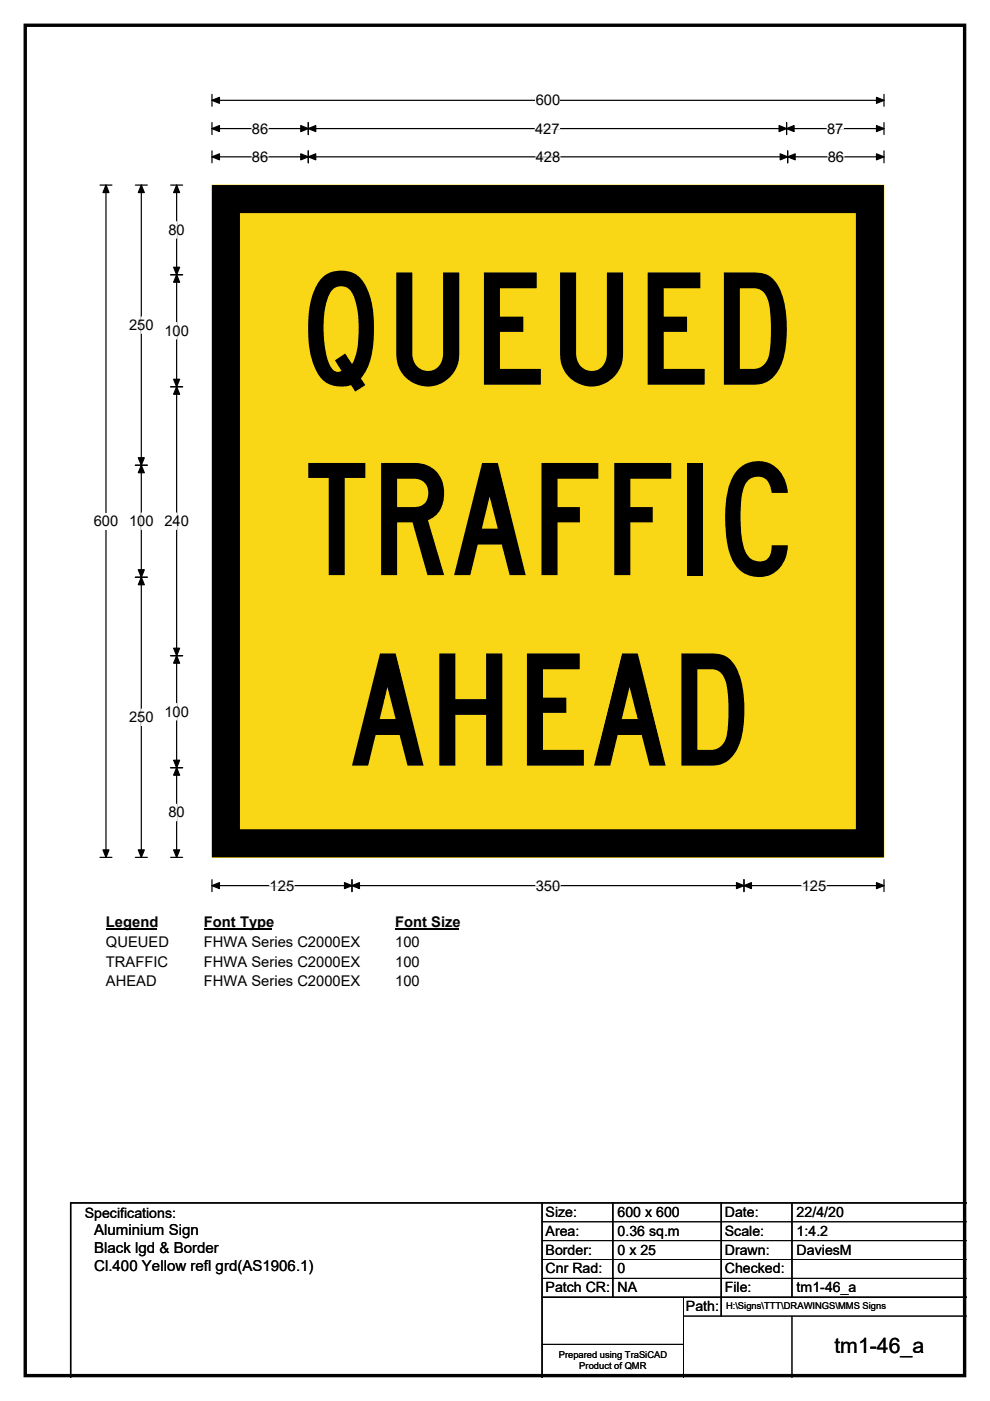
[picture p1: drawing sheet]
<svg xmlns="http://www.w3.org/2000/svg" width="210mm" height="297mm" viewBox="0 0 210 297" stroke-linecap="round" stroke-linejoin="round" font-family="sans-serif">
<path d="M5.4 5.4h199.2v286.3h-199.2z" fill="none" stroke="#000" stroke-width=".72"/>
<path d="M45 21.3h142.5M45 20v2.5M187.5 20v2.5" fill="none" stroke="#000" stroke-width=".25"/>
<path d="M45 21.3l1.5-.7v1.3zM185.9 20.6l1.6 .7-1.6 .6z" fill="#000" stroke="#000" stroke-width=".25"/>
<path d="M113.6 19.5h5.2v3.5h-5.2z" fill="#fff"/>
<g fill="none" stroke="#000" stroke-width=".25">
<path d="M21.2 39.2h2.5M22.5 39.2v142.6M45 27.3h142.5M45 26v2.5M45 32v2.5M45 33.3h142.5M65.4 26v2.5M65.4 32v2.5M166.8 26v2.5M167.1 32v2.5M187.5 32v2.5M187.5 26v2.5"/>
<path d="M21.2 181.8h2.5M45 186.5v2.5M45 187.8h142.5M74.7 186.5v2.5M157.8 186.5v2.5M187.5 186.5v2.5"/>
</g>
<g fill="#000" stroke="#000" stroke-width=".25">
<path d="M22.5 39.2l.6 1.6h-1.3zM45 27.3l1.5-.7v1.3zM45 33.3l1.5-.7v1.3zM65.4 27.3l1.6-.7v1.3zM63.8 26.6l1.6 .7-1.6 .6zM65.4 33.3l1.6-.7v1.3zM63.8 32.6l1.6 .7-1.6 .6zM165.2 26.6l1.6 .7-1.6 .6zM166.8 27.3l1.6-.7v1.3zM165.5 32.6l1.6 .7-1.6 .6zM167.1 33.3l1.6-.7v1.3zM185.9 26.6l1.6 .7-1.6 .6z"/>
<path d="M185.9 32.6l1.6 .7-1.6 .6zM21.8 180.2h1.3l-.6 1.6zM45 187.8l1.5-.7v1.3zM74.7 187.8l1.5-.7v1.3zM73.1 187.1l1.6 .7-1.6 .6zM156.2 187.1l1.6 .7-1.6 .6zM157.8 187.8l1.6-.7v1.3zM185.9 187.1l1.6 .7-1.6 .6z"/>
</g>
<path d="M53.4 27.3h3.5M53.4 33.3h3.5M113.5 27.3h5.2M113.6 33.3h5.2M175.4 27.3h3.5M175.6 33.3h3.4M57.2 187.8h5.2M113.6 187.8h5.2M170.1 187.8h5.2" fill="none" stroke="#fff" stroke-width=".25"/>
<path d="M19.9 108.8h5.2v3.5h-5.2z" fill="#fff"/>
<path d="M28.7 39.2h2.5M30 39.2v142.6M36.2 39.2h2.5M37.5 39.2v142.6M36.2 58.3h2.5M28.7 98.6h2.5M36.2 82h2.5M28.7 122.4h2.5M36.2 139h2.5M36.2 162.8h2.5M28.7 181.8h2.5M36.2 181.8h2.5" fill="none" stroke="#000" stroke-width=".25"/>
<g fill="#000" stroke="#000" stroke-width=".25">
<path d="M30 39.2l.6 1.6h-1.3zM37.5 39.2l.6 1.6h-1.3zM37.5 58.3l.6 1.5h-1.3zM36.8 56.7h1.3l-.6 1.6zM30 98.6l.6 1.6h-1.3zM29.3 97h1.3l-.6 1.6zM36.8 80.4h1.3l-.6 1.6zM37.5 82l.6 1.6h-1.3zM29.3 120.8h1.3l-.6 1.6zM30 122.4l.6 1.6h-1.3zM36.8 137.4h1.3l-.6 1.6zM37.5 139l.6 1.6h-1.3z"/>
<path d="M36.8 161.2h1.3l-.6 1.6zM37.5 162.8l.6 1.6h-1.3zM29.3 180.2h1.3l-.6 1.6zM36.8 180.2h1.3l-.6 1.6z"/>
</g>
<path d="M37.5 47v3.5M30 67.2v3.5M37.5 68.4v3.5M30 108.8v3.5M37.5 108.8v3.5M30 150.3v3.5M37.5 149.1v3.6M37.5 170.5v3.5" fill="none" stroke="#fff" stroke-width=".25"/>
<path d="M22.5 193.8h10.7v3.5h-10.7z" fill="#fff"/>
<path d="M22.5 197.1h10.7" fill="none" stroke="#000" stroke-width=".32"/>
<path d="M43.3 193.8h14.4v3.5h-14.4z" fill="#fff"/>
<path d="M43.3 197.1h14.4" fill="none" stroke="#000" stroke-width=".32"/>
<path d="M83.8 193.8h13.5v3.5h-13.5z" fill="#fff"/>
<path d="M83.8 197.1h13.5" fill="none" stroke="#000" stroke-width=".32"/>
<g fill="#fff">
<path d="M22.5 198h13.3v3.4h-13.3z"/>
<path d="M43.3 198h33v3.4h-33z"/>
<path d="M83.8 198h5.2v3.4h-5.2z"/>
<path d="M22.5 202.1h13.1v3.5h-13.1z"/>
<path d="M43.3 202.1h33v3.5h-33z"/>
<path d="M83.8 202.1h5.2v3.5h-5.2z"/>
<path d="M22.4 206.3h10.8v3.5h-10.8z"/>
<path d="M43.3 206.3h33v3.5h-33z"/>
<path d="M83.8 206.3h5.2v3.5h-5.2z"/>
</g>
<path d="M45 39.3h142.5v142.5h-142.5z" fill="#fad716"/>
<path d="M45 39.2h142.5v142.6h-142.5z" fill="none" stroke="#fad716" stroke-width=".21"/>
<path d="M47.9 42.2h136.6v136.6h-136.6z" fill="none" stroke="#000" stroke-width="5.9"/>
<path d="M115 255v37M130 255v20M153 255v24M168 255v20M205 255h-190v37M115 275h90" fill="none" stroke="#000" stroke-width=".3"/>
<path d="M115 259h90M115 263h90M115 267h90M115 271h90M145 279h60M145 275v17M168 279v13M115 285h30" fill="none" stroke="#000" stroke-width=".21"/>
<g font-size="33">
<text x="63.2" y="81.6">QUEUED</text>
<text x="64.7" y="121.9">TRAFFIC</text>
<text x="74" y="162.3">AHEAD</text>
</g>
<text font-size="4.5" x="177" y="286.9">tm1-46_a</text>
<g font-size="3.2">
<text x="20" y="261.9">Aluminium Sign</text>
<text x="20" y="265.7">Black lgd &amp; Border</text>
<text x="20" y="269.6">Cl.400 Yellow refl grd(AS1906.1)</text>
</g>
<g font-size="3.1">
<text x="113.6" y="22.3">600</text>
<text x="53.4" y="28.3">86</text>
<text x="113.5" y="28.3">427</text>
<text x="175.4" y="28.3">87</text>
<text x="53.4" y="34.3">86</text>
<text x="113.6" y="34.3">428</text>
<text x="175.6" y="34.3">86</text>
<text x="35.7" y="49.8">80</text>
<text x="27.4" y="70">250</text>
<text x="34.9" y="71.2">100</text>
<text x="19.9" y="111.6">600</text>
<text x="27.4" y="111.5">100</text>
<text x="34.9" y="111.5">240</text>
<text x="27.4" y="153.1">250</text>
<text x="34.9" y="151.9">100</text>
<text x="35.7" y="173.3">80</text>
<text x="57.2" y="188.8">125</text>
<text x="113.6" y="188.8">350</text>
<text x="170.1" y="188.8">125</text>
<text x="22.5" y="196.6">Legend</text>
<text x="43.3" y="196.6">Font Type</text>
<text x="83.8" y="196.6">Font Size</text>
<text x="22.5" y="200.7">QUEUED</text>
<text x="43.3" y="200.7">FHWA Series C2000EX</text>
<text x="83.8" y="200.7">100</text>
<text x="22.5" y="204.9">TRAFFIC</text>
<text x="22.5" y="209.1">AHEAD</text>
<text x="43.3" y="204.9">FHWA Series C2000EX</text>
<text x="43.3" y="209.1">FHWA Series C2000EX</text>
<text x="83.8" y="204.9">100</text>
<text x="83.8" y="209.1">100</text>
</g>
<g font-size="3">
<text x="115.7" y="258">Size:</text>
<text x="131" y="258">600 x 600</text>
<text x="153.7" y="258">Date:</text>
<text x="169" y="258">22/4/20</text>
<text x="18" y="258.2">Specifications:</text>
<text x="115.7" y="262">Area:</text>
<text x="131" y="262">0.36 sq.m</text>
<text x="153.7" y="262">Scale:</text>
<text x="169" y="262">1:4.2</text>
<text x="115.7" y="266">Border:</text>
<text x="115.7" y="270">Cnr Rad:</text>
<text x="131" y="266">0 x 25</text>
<text x="131" y="270">0</text>
<text x="153.7" y="266">Drawn:</text>
<text x="153.7" y="270">Checked:</text>
<text x="169" y="266">DaviesM</text>
<text x="115.7" y="274">Patch CR:</text>
<text x="131" y="274">NA</text>
<text x="153.7" y="274">File:</text>
<text x="169" y="274">tm1-46_a</text>
<text x="145.5" y="278">Path:</text>
</g>
<g font-size="2">
<text x="154" y="277.6">H:\Signs\TTT\DRAWINGS\MMS Signs</text>
<text x="118.5" y="287.8">Prepared using TraSiCAD</text>
<text x="122.9" y="290.2">Product of QMR</text>
</g>
</svg>
